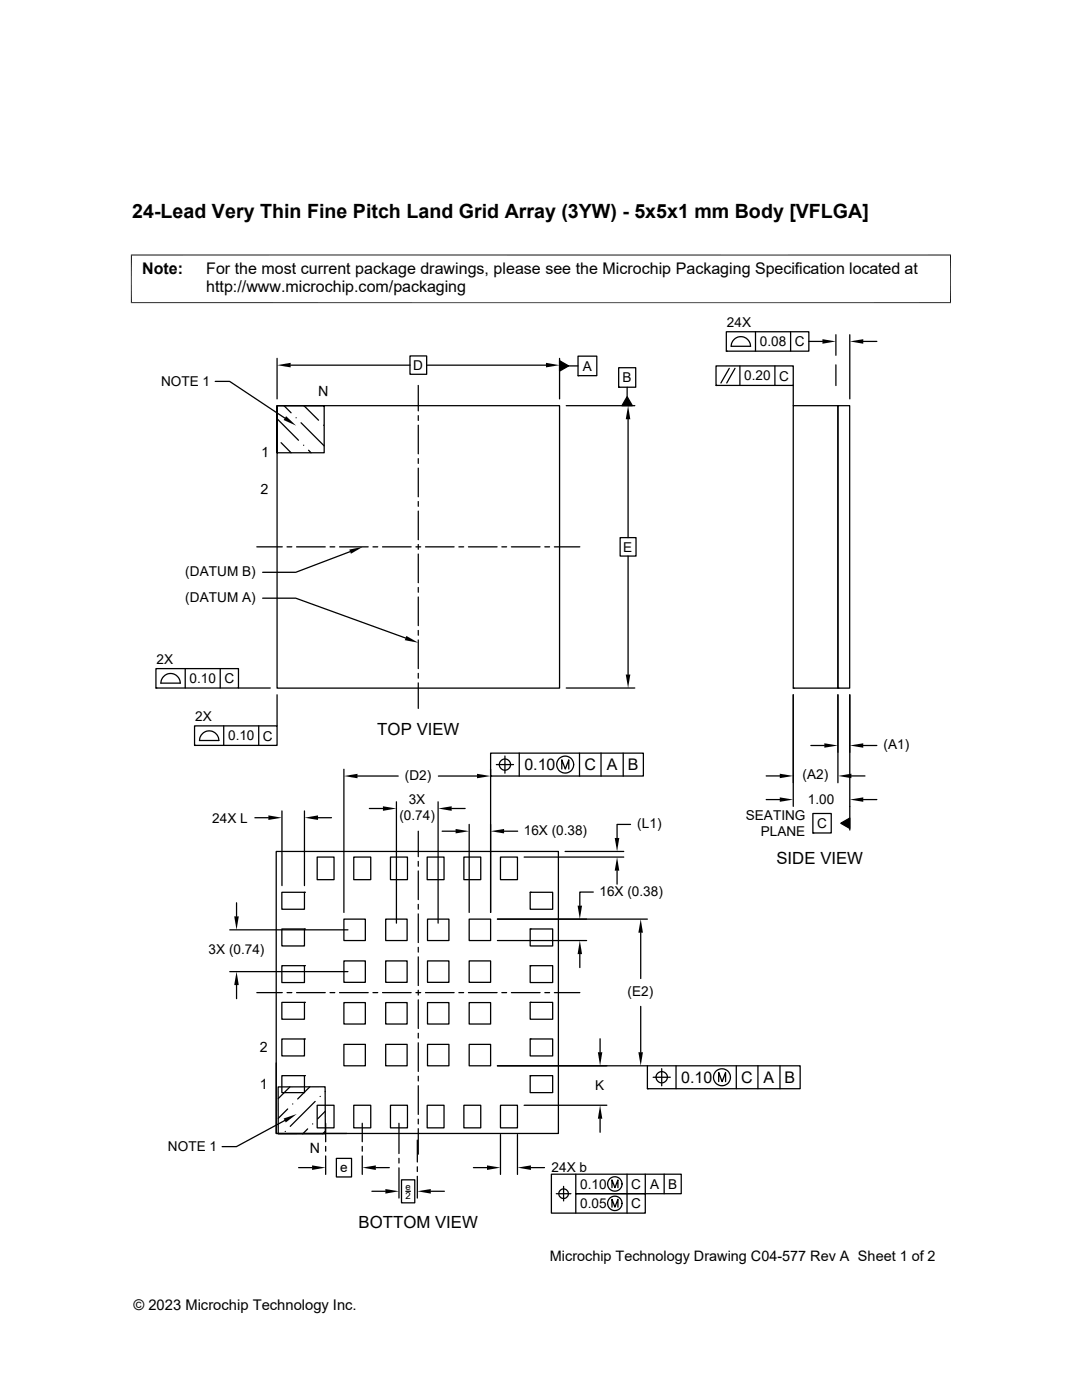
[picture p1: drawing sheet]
<svg xmlns="http://www.w3.org/2000/svg" width="216mm" height="279mm" viewBox="0 0 216 279" stroke-linecap="round" stroke-linejoin="round" font-family="sans-serif">
<g fill="none" stroke="#000" stroke-width=".25">
<path d="M42.9 76.1h2.9l11 7.3M55.3 71.5v8.1M58 72.9h23.8M81.8 71h3.3v3.7h-3.3zM83.5 76.9v5.1M85.1 72.9h23.8M111.7 71.5v8.1M111.7 72l1.8 1-1.8 1.1zM113.5 73h1.8M115.3 71.1h3.8v3.9h-3.8zM115.3 75h.1M123.4 73.4h3.5v3.9h-3.5z"/>
<path d="M123.4 77.3h.1M125.1 79.2l1.1 1.8h-2.1zM125.1 77.3v1.9M142.9 73h15.4v3.9h-15.4zM142.9 76.9h.1M144.9 66.2h16.5v3.9h-16.5zM144.9 70.1h.1M145.5 73.5l-1.7 2.9M146.5 67.8a1.91 1.91 0 0 1 2.1-.5 1.91 1.91 0 0 1 1.2 1.8h-3.9l.1-.6zM146.7 73.5l-1.7 2.9M147.6 73v3.9M150.7 66.2v3.9"/>
<path d="M154.6 73v3.9M157.8 66.2v3.9M158.3 76.9v4.1M161.4 68.1h2.7M166.8 66.8v4.1M166.8 72.8v4.1M169.6 66.8v12.8M172.3 68.1h2.7M55.3 81h56.4v56.3h-56.4v-56.3v9.4h9.4v-9.4zM55.3 83.6l4.3 4.3M56.1 88.3l2 2.1M56.7 81l1.4 1.4"/>
<path d="M59.1 83.4h.1M60.1 84.4l4.6 4.6M60.6 88.9h.1M60.6 81l3 2.9M61.6 89.9l.5 .5M64.6 84.9h.1M64.6 81h.1M83.5 83v.9M83.5 84.9v5.7M83.5 91.5v1M83.5 93.4v5.7M113 81h13.7"/>
<path d="M125.3 83.7v23.6M158.3 81h8.9v56.3h-8.9zM167.2 81h2.3v56.3h-2.3zM51.2 109.1h5.1M52.4 119.4h6.6l21.9 7.9M57.3 109.1h.9M59.2 109.1h5.7M65.8 109.1h1M67.8 109.1h5.7M69.9 110.1l-10.9 4.1h-6.6M74.4 109.1h1M76.3 109.1h5.7"/>
<path d="M83 109.1h.9M83.5 100.1v.9M83.5 102v5.7M83.5 108.7v.9M83.5 110.6v5.7M83.5 117.2v1M83.5 119.1v5.8M84.9 109.1h5.7M91.6 109.1h.9M93.5 109.1h5.7M100.1 109.1h1M102 109.1h5.8"/>
<path d="M108.7 109.1h1M110.6 109.1h5.1M123.7 107.3h3.2v3.7h-3.2zM125.3 111v23.6M31.1 133.4h16.5v3.9h-16.5zM31.1 137.3h.1M32.1 136.3h3.9a1.93 1.93 0 0 0-2-1.9 1.93 1.93 0 0 0-1.9 1.9M37 133.4v3.9M43.9 133.4v3.9M47.6 137.3h6.3M55.3 138.7v6.2M83.5 125.8v1"/>
<path d="M83.5 127.7v5.7M83.5 134.4v.9M83.5 136.3v5.1M113 137.3h13.7M158.3 137.3h.1M158.3 138.7v22.2M167.2 137.3h.1M167.2 138.7v17.5M169.6 138.7v27M38.8 144.9h16.5v3.9h-16.5zM38.8 148.8h.1M40.4 146.4a1.91 1.91 0 0 1 2.1-.4 1.91 1.91 0 0 1 1.2 1.8h-3.9l.1-.6z"/>
<path d="M44.6 144.9v3.9M51.6 144.9v3.9M68.6 153.5v28.6M71.3 154.9h8.2M87.5 154.9h7.7M97.9 150.3h30.5v4.6h-30.5zM97.9 154.9h.1M97.9 153.5v28.6M99 152.6h3.5M100.8 150.9v3.4M103.6 150.3v4.6M112.1 153.5v-1.9l.7 1.9 .7-1.9v1.9"/>
<path d="M115.6 150.3v4.6M119.9 150.3v4.6M124.4 150.3v4.6M152.9 159.6h2.7M152.9 154.9h2.7M161.8 148.8h2.7M169.9 154.9h2.7M172.3 159.6h2.7M172.3 148.8h2.7M50.9 163.2h2.7M55.1 169.9h56.3v56.3h-56.3zM56.2 178.1h4.5v3.4h-4.5z"/>
<path d="M56.3 161.8v14.9M60.7 178.1h.1M60.7 161.8v14.9M63.3 171h3.4v4.6h-3.4zM63.5 163.2h2.6M70.6 171h3.4v4.6h-3.4zM73.7 161.4h2.7M77.9 171h3.4v4.6h-3.4zM79.1 160v24.2M83.5 165.9v5.1M83.5 171.9v1M83.5 173.8v5.7"/>
<path d="M85.2 171h3.4v4.6h-3.4zM87.4 160v24.2M88.2 165.9h2.7M90.1 161.4h2.7M92.6 171h3.3v4.6h-3.3zM93.6 164.5v17.6M99.9 171h3.4v4.6h-3.4zM100.6 165.9h2.7M104.6 171h19.9M105.8 178.1h4.5v3.4h-4.5zM105.8 178.1h.1M112.8 169.9h11.7"/>
<path d="M118.4 178h-2.7v2.7M123.1 173.8v2.6M125.8 164.5h-2.7v2.7M162.2 162.3h3.7v3.9h-3.7zM162.2 166.2h.1M167.8 164.3l1.8-1v2zM45.8 185.6h23.6M45.8 193.9h23.6M47.2 180.2v2.7M47.2 196.6v2.7M51.2 198.1h5.1M56.2 185.4h4.5v3.4h-4.5z"/>
<path d="M56.2 192.7h4.5v3.4h-4.5zM57.3 198.1h.9M59.2 198.1h5.7M60.7 185.4h.1M60.7 192.7h.1M65.8 198.1h1M67.8 198.1h5.7M68.6 191.8h4.3v4.2h-4.3zM68.6 183.4h4.3v4.3h-4.3zM74.4 198.1h1M76.3 198.1h5.7M77 191.8h4.2v4.2h-4.2z"/>
<path d="M77 183.4h4.2v4.3h-4.2zM83 198.1h.9M83.5 180.5v.9M83.5 182.4v5.7M83.5 189.1v.9M83.5 191v5.7M83.5 197.6v1M83.5 199.5v5.8M84.9 198.1h5.7M85.3 191.8h4.3v4.2h-4.3zM85.3 183.4h4.3v4.3h-4.3zM91.6 198.1h.9"/>
<path d="M93.5 198.1h5.7M93.6 191.8h4.3v4.2h-4.3zM93.6 183.4h4.3v4.3h-4.3zM99.3 183.4h29.9M99.3 187.7h17.8M100.1 198.1h1M102 198.1h5.8M105.8 185.4h4.5v3.4h-4.5zM105.8 185.4h.1M105.8 192.7h4.5v3.4h-4.5zM105.8 192.7h.1M108.7 198.1h1"/>
<path d="M110.6 198.1h5.1M115.7 190.4v2.7M127.8 186.1v9.2M55.1 212.1v14.1h14.1M55.5 216.9h9.4v9.4h-9.4zM56.2 200h4.5v3.4h-4.5zM56.2 207.3h4.5v3.4h-4.5zM56.2 214.7h4.5v3.4h-4.5zM57.8 216.9l-2.3 2.3M60.7 200h.1M60.7 207.3h.1M60.7 214.7h.1"/>
<path d="M61.8 216.9l-2.4 2.4M62.9 219.8l-5 5M63.9 218.8h.1M64.9 217.8h.1M68.6 208.4h4.3v4.3h-4.3zM68.6 200.1h4.3v4.3h-4.3zM77 208.4h4.2v4.3h-4.2zM77 200.1h4.2v4.3h-4.2zM83.5 206.2v1M83.5 208.1v5.7M83.5 214.8v.9M83.5 216.7v5.7"/>
<path d="M85.3 208.4h4.3v4.3h-4.3zM85.3 200.1h4.3v4.3h-4.3zM93.6 208.4h4.3v4.3h-4.3zM93.6 200.1h4.3v4.3h-4.3zM99.3 212.7h29.9M105.8 200h4.5v3.4h-4.5zM105.8 200h.1M105.8 207.3h4.5v3.4h-4.5zM105.8 207.3h.1M105.8 214.7h4.5v3.4h-4.5zM105.8 214.7h.1M119.7 207.3v2.7"/>
<path d="M127.8 200.9v9.1M129.2 212.7h30.5v4.6h-30.5zM129.2 217.3h.1M130.3 215h3.5M132 213.3v3.4M133.2 215a1.13 1.13 0 0 1-1.6 1 1.13 1.13 0 0 1-.3-1.9 1.13 1.13 0 0 1 1.8 .5l.1 .4M134.9 212.7v4.6M143.4 215.9v-1.9l.7 1.9 .7-1.9v1.9M146.9 212.7v4.6M151.2 212.7v4.6M155.6 212.7v4.6M56.8 223.6l-9.6 5.2h-2.9"/>
<path d="M56.9 225.8h.1M57.4 221.3l-1.9 1.9M58.4 220.3h.1M59.6 233h2.7M61.4 225.3l-1 1M62.4 224.3h.1M63.3 220.6h3.4v4.5h-3.4zM64.9 221.8l-1.5 1.5M64.9 225.8l-.5 .5M65 224.2v3.7M65 228.8v.9M65 230.7v3.7"/>
<path d="M67.1 231.2h3v3.7h-3zM70.6 220.6h3.4v4.5h-3.4zM72.3 224.2v3.7M72.3 228.8v.9M72.3 230.7v3.7M74.2 237.7h2.7M75 233h2.7M77.9 220.6h3.4v4.5h-3.4zM79.6 224.2v6M79.6 231.2v.9M79.6 233.1v6M80.1 235.5h2.7v4.6h-2.7z"/>
<path d="M81 237.7h.9M83.3 227.5v4.4M83.3 232.9v.9M83.3 234.8v4.3M83.5 223.4v.9M83.5 225.3v5M85.2 220.6h3.4v4.5h-3.4zM86 237.7h2.7M92.6 220.6h3.3v4.5h-3.3zM94.5 233h2.7M99.9 226.4v8M99.9 220.6h3.4v4.5h-3.4z"/>
<path d="M103.3 226.4v8M104.6 220.6h16.5M105.9 233h2.7M111 238.2h2.9M112.5 236.8v2.9M114.9 234.3v3.9h13.9v3.9h-18.8v-7.8h25.9v3.9h-21v3.9M119.7 223.3v2.7M122.1 237v-1.5l.6 1.5 .6-1.5v1.5M125.1 234.3v7.8M128.8 234.3v3.9M132.5 234.3v3.9M122.1 240.9v-1.5l.6 1.5 .6-1.5v1.5"/>
<circle cx="100.8" cy="152.6" r="1.12"/>
<circle cx="112.8" cy="152.6" r="1.69"/>
<circle cx="144.1" cy="215" r="1.69"/>
<circle cx="112.5" cy="238.2" r=".96"/>
<circle cx="122.7" cy="236.3" r="1.44"/>
<circle cx="122.7" cy="240.2" r="1.44"/>
</g>
<g fill="#000">
<path d="M55.3 72.9l2.7-.5v.9zM108.9 72.4l2.8 .5-2.8 .4zM111.7 72l1.8 1-1.8 1.1zM164.1 67.7l2.7 .4-2.7 .5zM169.6 68.1l2.7-.4v.9zM57.1 83.1l2 1.8-2.5-1.1zM125.3 81l.5 2.7h-.9zM125.1 79.2l1.1 1.8h-2.1zM69.7 109.7l2.7-.6-2.4 1.4zM81.1 126.9l2.4 1.4-2.7-.5zM124.9 134.6h.9l-.5 2.7zM68.6 154.9l2.7-.5v.9z"/>
<path d="M95.2 154.4l2.7 .5-2.7 .4zM155.6 159.1l2.7 .5-2.7 .4zM155.6 154.4l2.7 .5-2.7 .4zM164.5 148.3l2.7 .5-2.7 .4zM167.2 154.9l2.7-.5v.9zM169.6 159.6l2.7-.5v.9zM169.6 148.8l2.7-.5v.9zM53.6 162.7l2.7 .5-2.7 .4zM60.7 163.2l2.8-.5v.9zM76.4 160.9l2.7 .5-2.7 .4zM87.4 161.4l2.7-.5v.9zM90.9 165.4l2.7 .5-2.7 .4z"/>
<path d="M97.9 165.9l2.7-.5v.9zM123.1 171l.5 2.8h-.9zM122.7 167.2h.9l-.5 2.7zM167.8 164.3l1.8-1v2zM46.7 182.9h.9l-.4 2.7zM47.2 193.9l.4 2.7h-.9zM115.7 187.7l.4 2.7h-.8zM115.3 180.7h.8l-.4 2.7zM127.8 183.4l.5 2.7h-.9zM119.3 210h.9l-.5 2.7zM127.4 210h.9l-.5 2.7zM56.6 223.2l2.6-.9-2.2 1.7z"/>
<path d="M62.3 232.6l2.7 .4-2.7 .5zM72.3 233l2.7-.4v.9zM76.9 237.3l2.7 .4-2.7 .5zM83.3 237.7l2.7-.4v.9zM97.2 232.6l2.7 .4-2.7 .5zM103.3 233l2.6-.4v.9zM119.7 220.6l.5 2.7h-.9z"/>
</g>
<path d="M26.1 50.9h163.7M26.2 50.8v9.7M189.7 50.8v9.7M26.1 60.4h163.7" fill="none" stroke="#000" stroke-width=".2"/>
<text font-size="3.9" x="26.4" y="43.5">24-Lead Very Thin Fine Pitch Land Grid Array (3YW) - 5x5x1 mm Body [VFLGA]</text>
<g font-size="3.3">
<text x="75.3" y="146.6">TOP VIEW</text>
<text x="154.9" y="172.5">SIDE VIEW</text>
<text x="71.6" y="245">BOTTOM VIEW</text>
</g>
<g font-size="3.2">
<text x="28.4" y="54.7">Note:</text>
<text x="41.1" y="58.3">http://www.microchip.com/packaging</text>
<text x="41.1" y="54.7">For the most current package drawings, please see the Microchip Packaging Specification located at</text>
<text x="104.6" y="153.7">0.10</text>
<text x="116.6" y="153.7">C</text>
<text x="121.1" y="153.7">A</text>
<text x="125.3" y="153.7">B</text>
<text x="135.9" y="216.1">0.10</text>
<text x="147.9" y="216.1">C</text>
<text x="152.4" y="216.1">A</text>
<text x="156.5" y="216.1">B</text>
</g>
<g font-size="2.9">
<text x="109.7" y="251.7">Microchip Technology Drawing C04-577 Rev A Sheet 1 of 2</text>
<text x="26.6" y="261.3">© 2023 Microchip Technology Inc.</text>
</g>
<g font-size="2.8">
<text x="63.5" y="79.1" transform="rotate(1 63.5 79.1)">N</text>
<text x="52.1" y="91.2" transform="rotate(1 52.1 91.2)">1</text>
<text x="52" y="98.6" transform="rotate(1 52 98.6)">2</text>
<text x="51.8" y="210">2</text>
<text x="51.9" y="217.4">1</text>
<text x="61.8" y="230.1">N</text>
</g>
<g font-size="2.7">
<text x="145" y="65.3">24X</text>
<text x="151.6" y="69.1">0.08</text>
<text x="158.6" y="69.1">C</text>
<text x="32.1" y="77.1">NOTE 1</text>
<text x="82.5" y="73.8">D</text>
<text x="116.3" y="74">A</text>
<text x="124.2" y="76.3">B</text>
<text x="148.5" y="75.9">0.20</text>
<text x="155.5" y="75.9">C</text>
<text x="124.4" y="110.1">E</text>
<text x="37" y="114.9">(DATUM B)</text>
<text x="37" y="120.1">(DATUM A)</text>
<text x="31.2" y="132.5">2X</text>
<text x="37.8" y="136.3">0.10</text>
<text x="44.8" y="136.3">C</text>
<text x="38.9" y="143.9">2X</text>
<text x="45.5" y="147.8">0.10</text>
<text x="52.5" y="147.8">C</text>
<text x="176.3" y="149.5">(A1)</text>
<text x="80.8" y="155.6">(D2)</text>
<text x="160.1" y="155.5">(A2)</text>
<text x="81.6" y="160.4">3X</text>
<text x="161.2" y="160.5">1.00</text>
<text x="42.4" y="164.1">24X L</text>
<text x="79.7" y="163.7">(0.74)</text>
<text x="104.5" y="166.6">16X (0.38)</text>
<text x="127.2" y="165.2">(L1)</text>
<text x="148.8" y="163.7">SEATING</text>
<text x="151.8" y="166.9">PLANE</text>
<text x="163" y="165.3">C</text>
<text x="119.6" y="178.7">16X (0.38)</text>
<text x="41.6" y="190.4">3X (0.74)</text>
<text x="125.2" y="198.8">(E2)</text>
<text x="118.7" y="217.6">K</text>
<text x="33.5" y="229.8">NOTE 1</text>
<text x="67.9" y="234">e</text>
<text x="110.1" y="234">24X b</text>
<text x="115.8" y="237.3">0.10</text>
<text x="125.9" y="237.3">C</text>
<text x="129.7" y="237.3">A</text>
<text x="133.3" y="237.3">B</text>
<text x="115.8" y="241.1">0.05</text>
<text x="125.9" y="241.1">C</text>
</g>
<g font-size="1.9">
<text x="80.9" y="237.5">e</text>
<text x="80.9" y="239.4">2</text>
</g>
</svg>
